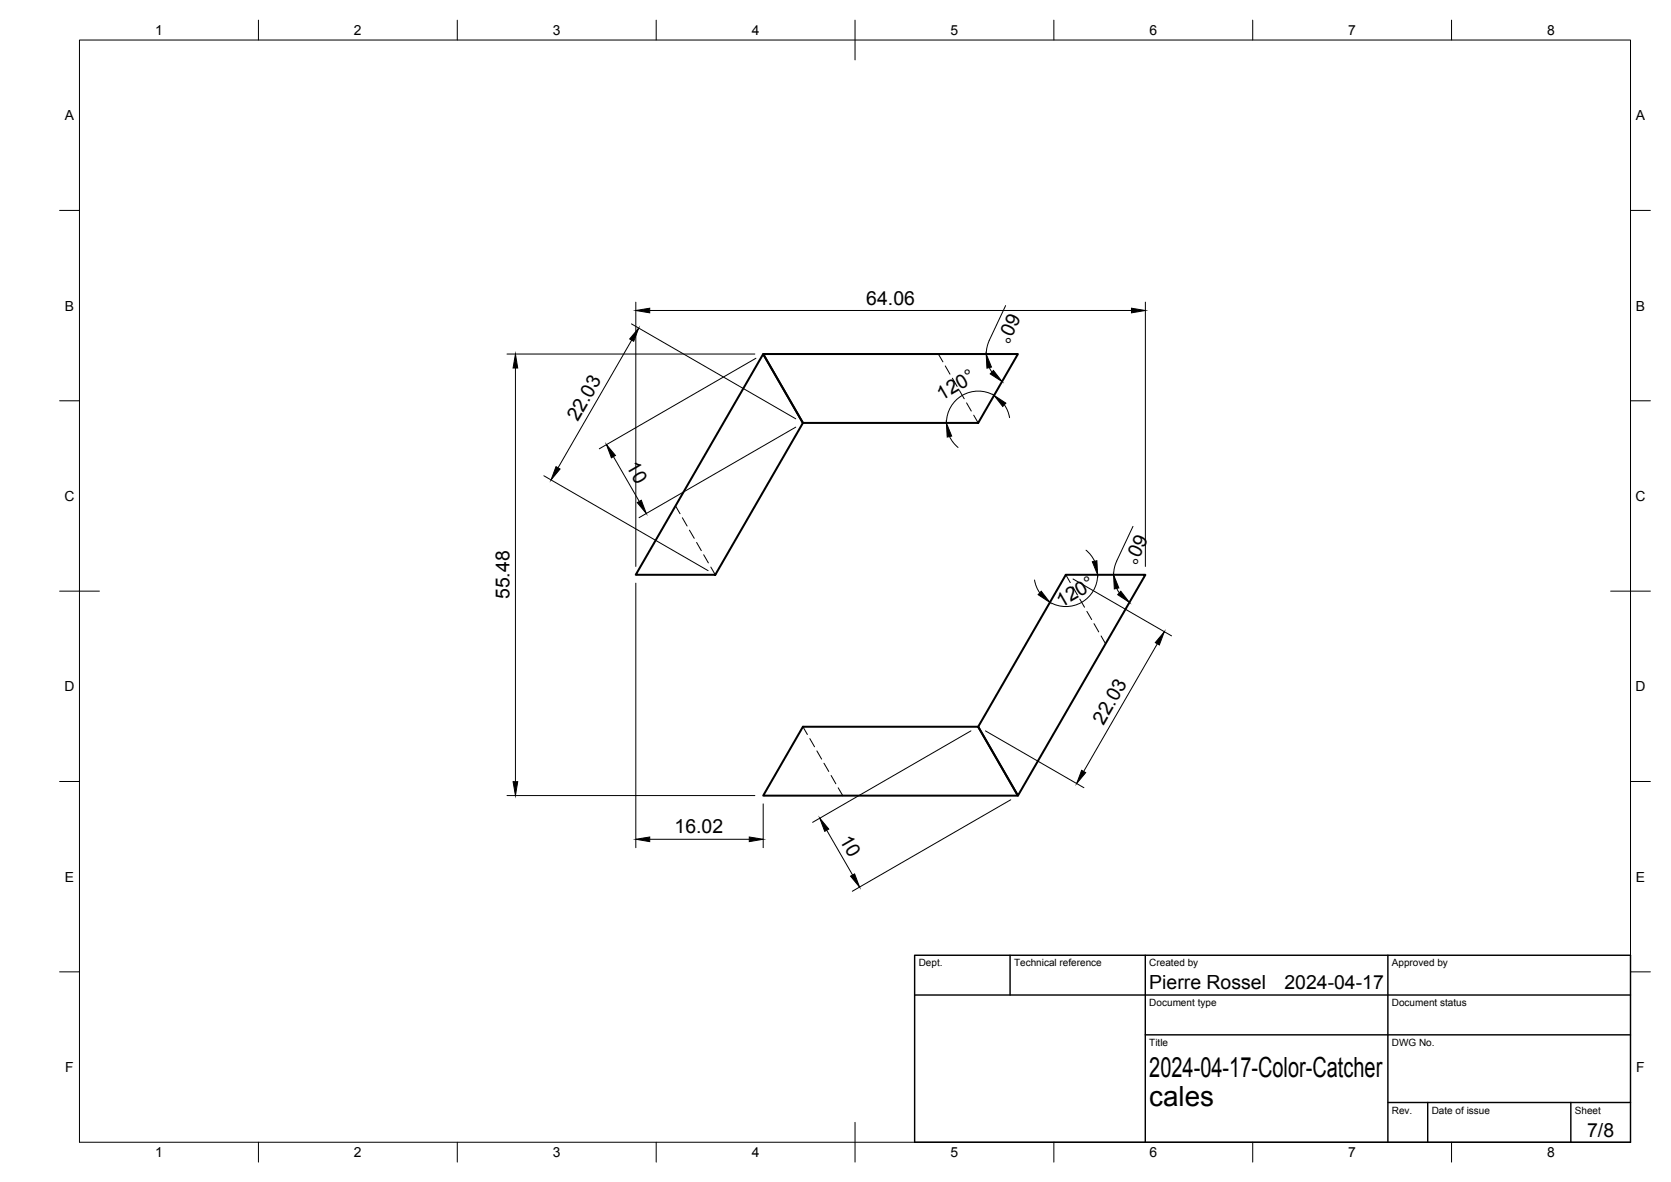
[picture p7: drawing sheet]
<svg xmlns="http://www.w3.org/2000/svg" width="420mm" height="297mm" viewBox="0 0 420 297" stroke-linecap="round" stroke-linejoin="round" font-family="sans-serif">
<!-- layer: Visible -->
<path d="M191.9 89h64l-9.9 17.3h-44.1zM191.9 89l10 17.3-22 38.1h-20zM268 144.4h20l-32.1 55.5-9.9-17.3zM201.9 182.6h44.1l9.9 17.3h-64z" fill="none" stroke="#000" stroke-width=".51"/>
<!-- layer: Hidden -->
<g fill="none" stroke="#000" stroke-width=".25">
<path d="M235.9 89l1.2 1.9M237.7 92l1.2 2M239.5 95l1.2 2.1M241.3 98.2l1.1 2M243 101.2l1.2 2.1M244.8 104.3l1.2 2M169.9 127.1l1.1 2M171.6 130.1l1.2 2.1M173.4 133.2l1.2 2.1M175.2 136.3l1.1 2.1M176.9 139.4l1.2 2.1M178.7 142.5l1.2 1.9"/>
<path d="M268 144.4l1.1 2M269.7 147.5l1.2 2M271.5 150.5l1.2 2.1M273.3 153.6l1.2 2.1M275.1 156.7l1.2 2.1M276.9 159.8l1.1 2M201.9 182.6l1.1 2M203.6 185.6l1.2 2.1M205.4 188.7l1.2 2.1M207.2 191.8l1.2 2.1M209 194.9l1.2 2.1M210.8 198l1.1 1.9"/>
</g>
<!-- layer: BORDER -->
<g fill="none" stroke="#000" stroke-width=".25">
<path d="M20 10.1h390v276.9h-390zM65 5.1v5M115 5.1v5M165 5.1v5M215 5.1v10M265 5.1v5M315 5.1v5M365 5.1v5M15 52.9h5M410 52.9h5M15 100.7h5M410 100.7h5"/>
<path d="M15 148.6h10M405 148.6h10M15 196.4h5M410 196.4h5M15 244.2h5M410 244.2h5M65 287v5M115 287v5M165 287v5M215 282.1v9.9M265 287v5M315 287v5"/>
<path d="M365 287v5"/>
</g>
<!-- layer: TITLEBLOCK -->
<path d="M230 240.1h180v46.9h-180zM230 250h180M254 240.1v9.9M288 240.1v46.9M349 240.1v46.9M288 260.1h122M349 277.1h61M359 277.1v9.9M395 277.1v9.9" fill="none" stroke="#000" stroke-width=".36"/>
<!-- layer: FD_Dimensions -->
<g fill="none" stroke="#000" stroke-width=".25">
<path d="M159.9 75.9v66.5M163.4 78h121.1M252.9 76.8l-4.4 9.3-.4 1.7-.1 1.2M288 75.9v66.5M127.5 89h62.3M129.6 92.5v103.9M158.8 81.4l41.3 23.8M158.8 85.5l-18.5 32.1M190.1 90l-39.4 22.8M248.8 92.4l.6 1.1M250 99.4a8 8 0 0 0-12 6.9M136.7 119.6l41.4 23.8"/>
<path d="M154.2 114.8l6.5 11.2M200.1 107.3l-39.4 22.8M238.7 109.7l1 1.5 1.2 1.2M252.5 101.7l.9 1.6 .4 1.7M273.1 138.3l1.2 1.2 .9 1.5M284.9 132.3l-4.1 8.7M159.9 146.5v66.5M260.1 145.8l.5 1.6 .8 1.6M269.8 145.5l24.8 14.3M276 144.4a8 8 0 0 1-12 7M280.8 141l-.6 1.7-.2 1.7M280.8 147.8l.6 1.2"/>
<path d="M291 161.8l-18.5 32.1M127.5 199.9h62.3M244.1 183.7l-39.8 23M247.8 183.7l24.7 14.3M163.4 210.9h25M191.9 202v11M207.9 208.6l6.5 11.3M254.1 201l-39.8 23"/>
</g>
<g fill="#000" stroke="#000" stroke-width=".25">
<path d="M159.9 78l3.5-.5v1.1zM284.5 77.5l3.5 .5-3.5 .6zM129.6 89l.6 3.5h-1.2zM160.6 82.5l-1.3 3.3-1-.6zM248 89l1.3 3.3-1.1 .2zM249.8 93.1l2.2 2.8-3-1.9zM139.8 117.3l1 .6-2.2 2.7zM152.5 111.7l2.2 2.8-1 .5zM238 106.3l1.3 3.3-1.1 .2zM250 99.4l2.9 1.9-.8 .9zM160.2 126.3l1-.6 1.3 3.3zM261.8 148.6l2.2 2.8-3-2z"/>
<path d="M274.7 141.2l1.1-.3 .2 3.5zM280 144.4l1.3 3.4-1.1 .2zM281.8 148.6l2.2 2.8-3-2zM292.8 158.8l-1.3 3.3-1-.6zM129 196.4h1.2l-.6 3.5zM272 193.6l1 .6-2.3 2.7zM159.9 210.9l3.5-.6v1.2zM188.4 210.3l3.5 .6-3.5 .6zM206.1 205.6l2.3 2.8-1 .5zM213.9 220.2l1-.6 1.2 3.3z"/>
</g>
<g font-size="7">
<text x="289" y="270.6">2024-04-17-Color-Catcher</text>
<text x="289" y="278.1">cales</text>
</g>
<g font-size="4.9">
<text x="217.8" y="76.6">64.06</text>
<text x="253.7" y="78.5" transform="rotate(115 253.7 78.5)">60°</text>
<text x="236.8" y="100.7" transform="rotate(-30 236.8 100.7)">120°</text>
<text x="145.3" y="106.1" transform="rotate(-60 145.3 106.1)">22.03</text>
<text x="157.3" y="117.2" transform="rotate(60 157.3 117.2)">10</text>
<text x="285.7" y="134" transform="rotate(115 285.7 134)">60°</text>
<text x="128.1" y="150.6" transform="rotate(-90 128.1 150.6)">55.48</text>
<text x="266.8" y="152.7" transform="rotate(-30 266.8 152.7)">120°</text>
<text x="277.4" y="182.4" transform="rotate(-60 277.4 182.4)">22.03</text>
<text x="169.6" y="209.5">16.02</text>
<text x="211" y="211.1" transform="rotate(60 211 211.1)">10</text>
<text x="289" y="248.5">Pierre Rossel</text>
<text x="323" y="248.5">2024-04-17</text>
<text x="399.1" y="285.7">7/8</text>
</g>
<g font-size="3.5">
<text x="39" y="8.8">1</text>
<text x="89" y="8.8">2</text>
<text x="139" y="8.8">3</text>
<text x="189" y="8.8">4</text>
<text x="239" y="8.8">5</text>
<text x="289" y="8.8">6</text>
<text x="339" y="8.8">7</text>
<text x="389" y="8.8">8</text>
<text x="16.3" y="30.2">A</text>
<text x="411.3" y="30.2">A</text>
<text x="16.3" y="78">B</text>
<text x="411.3" y="78">B</text>
<text x="16.2" y="125.9">C</text>
<text x="411.2" y="125.9">C</text>
<text x="16.2" y="173.7">D</text>
<text x="411.2" y="173.7">D</text>
<text x="16.3" y="221.6">E</text>
<text x="411.3" y="221.6">E</text>
<text x="16.4" y="269.4">F</text>
<text x="411.4" y="269.4">F</text>
<text x="39" y="290.8">1</text>
<text x="89" y="290.8">2</text>
<text x="139" y="290.8">3</text>
<text x="189" y="290.8">4</text>
<text x="239" y="290.8">5</text>
<text x="289" y="290.8">6</text>
<text x="339" y="290.8">7</text>
<text x="389" y="290.8">8</text>
</g>
<g font-size="2.5">
<text x="231" y="242.9">Dept.</text>
<text x="255" y="242.9">Technical reference</text>
<text x="289" y="242.9">Created by</text>
<text x="350" y="242.9">Approved by</text>
<text x="289" y="252.8">Document type</text>
<text x="350" y="252.8">Document status</text>
<text x="289" y="262.9">Title</text>
<text x="350" y="262.9">DWG No.</text>
<text x="350" y="279.9">Rev.</text>
<text x="360" y="279.9">Date of issue</text>
<text x="396" y="279.9">Sheet</text>
</g>
</svg>
